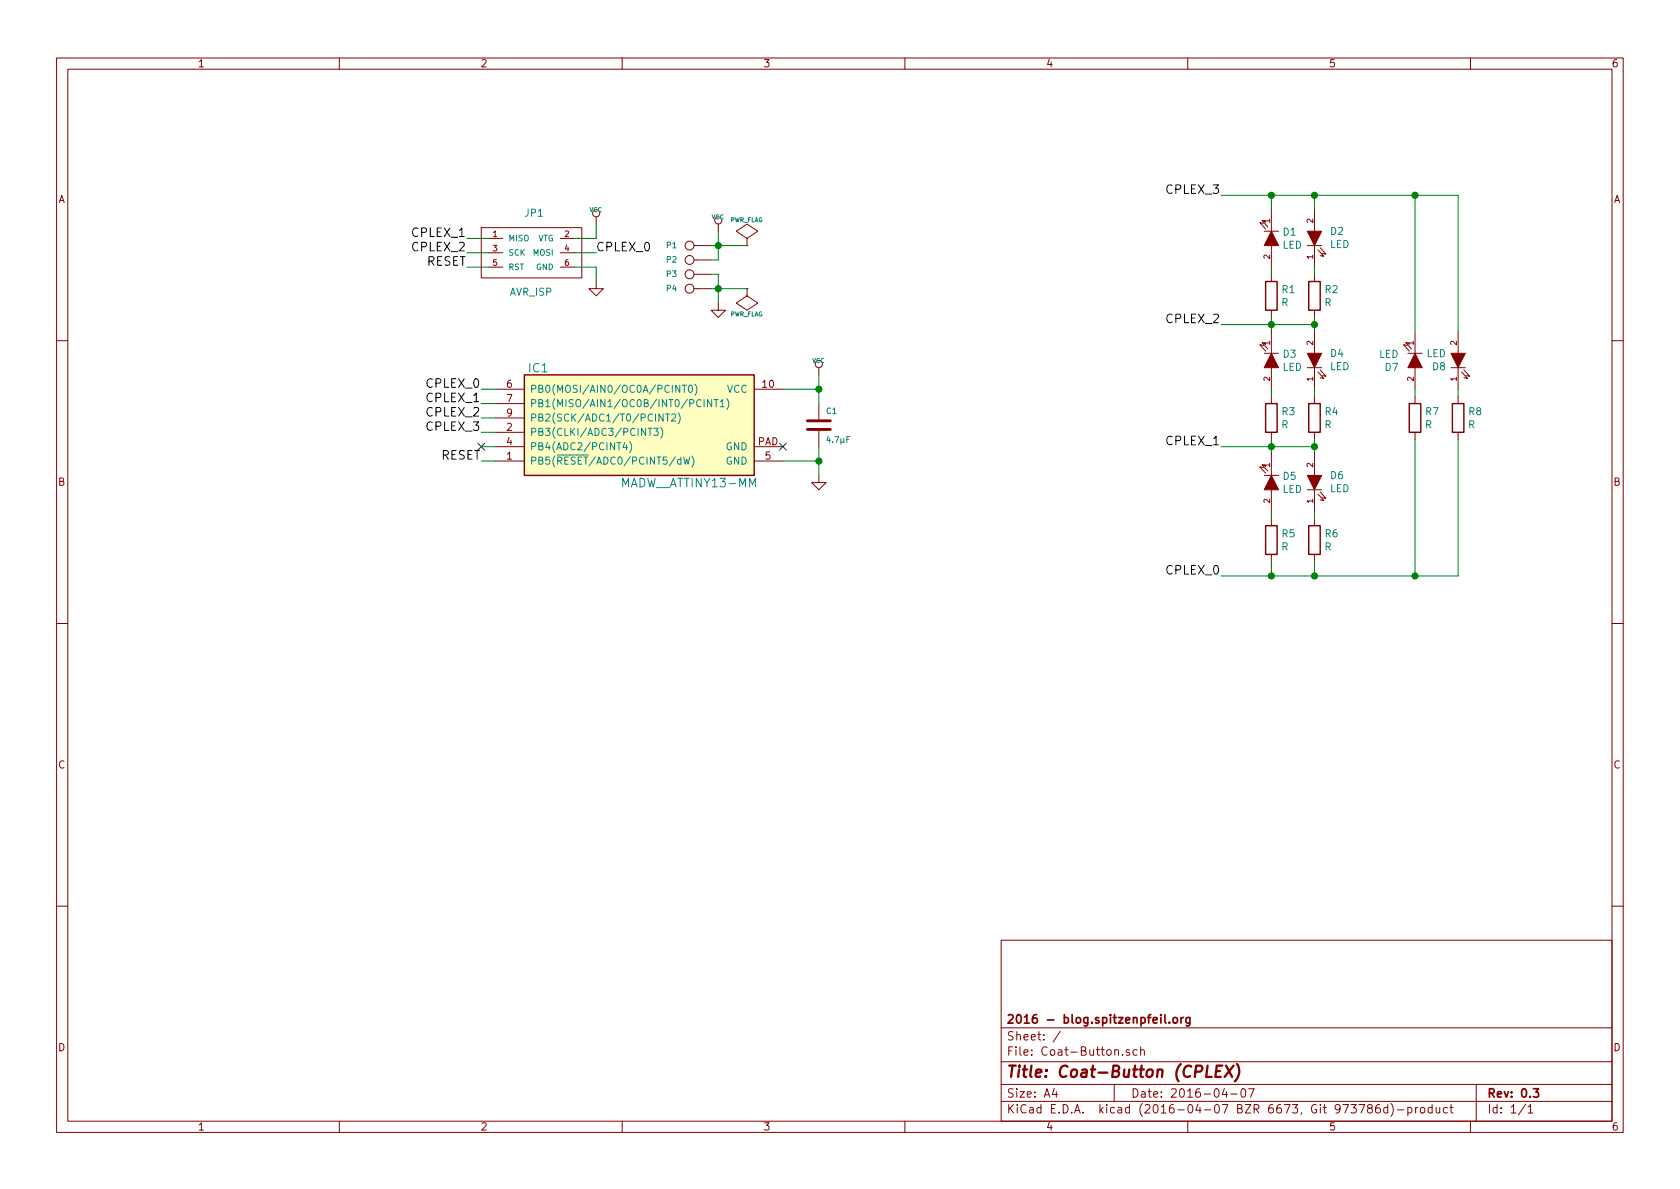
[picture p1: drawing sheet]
EESchema Schematic File Version 2
LIBS:my_parts
LIBS:atmel
LIBS:conn
LIBS:device
LIBS:power
LIBS:Coat-Button-cache
EELAYER 25 0
EELAYER END
$Descr A4 11693 8268
encoding utf-8
Sheet 1 1
Title "Coat-Button (CPLEX)"
Date "2016-04-07"
Rev "0.3"
Comp "2016 - blog.spitzenpfeil.org"
Comment1 ""
Comment2 ""
Comment3 ""
Comment4 ""
$EndDescr
$Comp
L GND #PWR01
U 1 1
P 5000 2100
F 0 "#PWR01" H 5000 2100 30  0001 C CNN
F 1 "GND" H 5000 2030 30  0001 C CNN
F 2 "" H 5000 2100 60  0000 C CNN
F 3 "" H 5000 2100 60  0000 C CNN
	1    5000 2100
	1    0    0    -1  
$EndComp
$Comp
L VCC #PWR02
U 1 1
P 5000 1600
F 0 "#PWR02" H 5000 1700 30  0001 C CNN
F 1 "VCC" H 5000 1700 30  0000 C CNN
F 2 "" H 5000 1600 60  0000 C CNN
F 3 "" H 5000 1600 60  0000 C CNN
	1    5000 1600
	1    0    0    -1  
$EndComp
$Comp
L PWR_FLAG #FLG03
U 1 1
P 5200 1700
F 0 "#FLG03" H 5200 1795 30  0001 C CNN
F 1 "PWR_FLAG" H 5200 1880 30  0000 C CNN
F 2 "" H 5200 1700 60  0000 C CNN
F 3 "" H 5200 1700 60  0000 C CNN
	1    5200 1700
	1    0    0    -1  
$EndComp
$Comp
L PWR_FLAG #FLG04
U 1 1
P 5200 2000
F 0 "#FLG04" H 5200 2095 30  0001 C CNN
F 1 "PWR_FLAG" H 5200 2180 30  0000 C CNN
F 2 "" H 5200 2000 60  0000 C CNN
F 3 "" H 5200 2000 60  0000 C CNN
	1    5200 2000
	-1   0    0    1   
$EndComp
$Comp
L C C1
U 1 1
P 5700 2950
F 0 "C1" H 5750 3050 40  0000 L CNN
F 1 "4.7µF" H 5750 2850 40  0000 L CNN
F 2 "my_parts:MADW__C0805" H 5738 2800 30  0001 C CNN
F 3 "" H 5700 2950 60  0000 C CNN
	1    5700 2950
	1    0    0    -1  
$EndComp
$Comp
L VCC #PWR05
U 1 1
P 5700 2600
F 0 "#PWR05" H 5700 2700 30  0001 C CNN
F 1 "VCC" H 5700 2700 30  0000 C CNN
F 2 "" H 5700 2600 60  0000 C CNN
F 3 "" H 5700 2600 60  0000 C CNN
	1    5700 2600
	1    0    0    -1  
$EndComp
$Comp
L GND #PWR06
U 1 1
P 5700 3300
F 0 "#PWR06" H 5700 3300 30  0001 C CNN
F 1 "GND" H 5700 3230 30  0001 C CNN
F 2 "" H 5700 3300 60  0000 C CNN
F 3 "" H 5700 3300 60  0000 C CNN
	1    5700 3300
	1    0    0    -1  
$EndComp
$Comp
L MADW__AVR_ISP JP1
U 1 1
P 3700 1750
F 0 "JP1" H 3650 2000 50  0000 L BNN
F 1 "AVR_ISP" H 3550 1450 50  0000 L BNN
F 2 "DIL-Headers:DIL-3_1.27mm" H 3700 1750 60  0001 C CNN
F 3 "" H 3700 1750 60  0000 C CNN
	1    3700 1750
	1    0    0    -1  
$EndComp
$Comp
L GND #PWR07
U 1 1
P 4150 1950
F 0 "#PWR07" H 4150 1950 30  0001 C CNN
F 1 "GND" H 4150 1880 30  0001 C CNN
F 2 "" H 4150 1950 60  0000 C CNN
F 3 "" H 4150 1950 60  0000 C CNN
	1    4150 1950
	1    0    0    -1  
$EndComp
$Comp
L VCC #PWR08
U 1 1
P 4150 1550
F 0 "#PWR08" H 4150 1650 30  0001 C CNN
F 1 "VCC" H 4150 1650 30  0000 C CNN
F 2 "" H 4150 1550 60  0000 C CNN
F 3 "" H 4150 1550 60  0000 C CNN
	1    4150 1550
	1    0    0    -1  
$EndComp
$Comp
L CONN_1 P1
U 1 1
P 4800 1700
F 0 "P1" H 4880 1700 40  0000 L CNN
F 1 "CONN_1" H 4800 1755 30  0001 C CNN
F 2 "SIL-Headers:SIL-1" H 4800 1700 60  0001 C CNN
F 3 "" H 4800 1700 60  0000 C CNN
	1    4800 1700
	-1   0    0    1   
$EndComp
$Comp
L CONN_1 P2
U 1 1
P 4800 1800
F 0 "P2" H 4880 1800 40  0000 L CNN
F 1 "CONN_1" H 4800 1855 30  0001 C CNN
F 2 "SIL-Headers:SIL-1" H 4800 1800 60  0001 C CNN
F 3 "" H 4800 1800 60  0000 C CNN
	1    4800 1800
	-1   0    0    1   
$EndComp
$Comp
L CONN_1 P3
U 1 1
P 4800 1900
F 0 "P3" H 4880 1900 40  0000 L CNN
F 1 "CONN_1" H 4800 1955 30  0001 C CNN
F 2 "SIL-Headers:SIL-1" H 4800 1900 60  0001 C CNN
F 3 "" H 4800 1900 60  0000 C CNN
	1    4800 1900
	-1   0    0    1   
$EndComp
$Comp
L CONN_1 P4
U 1 1
P 4800 2000
F 0 "P4" H 4880 2000 40  0000 L CNN
F 1 "CONN_1" H 4800 2055 30  0001 C CNN
F 2 "SIL-Headers:SIL-1" H 4800 2000 60  0001 C CNN
F 3 "" H 4800 2000 60  0000 C CNN
	1    4800 2000
	-1   0    0    1   
$EndComp
$Comp
L MADW__ATTINY13-MM IC1
U 1 1
P 4450 2950
F 0 "IC1" H 3750 3350 60  0000 C CNN
F 1 "MADW__ATTINY13-MM" H 4800 2550 60  0000 C CNN
F 2 "my_parts:MADW__MLF10" H 3950 2550 60  0001 C CNN
F 3 "" H 3650 3300 60  0000 C CNN
	1    4450 2950
	1    0    0    -1  
$EndComp
NoConn ~ 5450 3100
Wire Wire Line
	4950 1700 5200 1700
Wire Wire Line
	4950 2000 5200 2000
Connection ~ 5000 2000
Connection ~ 5000 1700
Wire Wire Line
	5450 2700 5700 2700
Wire Wire Line
	5450 3200 5700 3200
Wire Wire Line
	5700 3100 5700 3300
Connection ~ 5700 2700
Connection ~ 5700 3200
Wire Wire Line
	3400 1650 3250 1650
Wire Wire Line
	3250 1750 3400 1750
Wire Wire Line
	3250 1850 3400 1850
Wire Wire Line
	4000 1650 4150 1650
Wire Wire Line
	4000 1750 4150 1750
Wire Wire Line
	4000 1850 4150 1850
Wire Wire Line
	4150 1650 4150 1550
Wire Wire Line
	4150 1850 4150 1950
Wire Wire Line
	3450 2700 3350 2700
Wire Wire Line
	3350 2800 3450 2800
Wire Wire Line
	3350 2900 3450 2900
Wire Wire Line
	5000 1900 5000 2100
Wire Wire Line
	5000 1600 5000 1800
Wire Wire Line
	5000 1800 4950 1800
Wire Wire Line
	4950 1900 5000 1900
Wire Wire Line
	5700 2600 5700 2800
Wire Wire Line
	3450 3200 3350 3200
$Comp
L LED D2
U 1 1
P 9150 1650
F 0 "D2" V 9196 1542 50  0000 R CNN
F 1 "LED" V 9105 1542 50  0000 R CNN
F 2 "my_parts:MADW__CHIPLED-0805" H 9150 1650 50  0001 C CNN
F 3 "" H 9150 1650 50  0000 C CNN
	1    9150 1650
	0    -1   -1   0   
$EndComp
$Comp
L LED D1
U 1 1
P 8850 1650
F 0 "D1" V 8804 1728 50  0000 L CNN
F 1 "LED" V 8895 1728 50  0000 L CNN
F 2 "my_parts:MADW__CHIPLED-0805" H 8850 1650 50  0001 C CNN
F 3 "" H 8850 1650 50  0000 C CNN
	1    8850 1650
	0    1    1    0   
$EndComp
$Comp
L LED D7
U 1 1
P 9850 2500
F 0 "D7" V 9896 2392 50  0000 R CNN
F 1 "LED" V 9805 2392 50  0000 R CNN
F 2 "my_parts:MADW__CHIPLED-0805" H 9850 2500 50  0001 C CNN
F 3 "" H 9850 2500 50  0000 C CNN
	1    9850 2500
	0    1    1    0   
$EndComp
$Comp
L LED D8
U 1 1
P 10150 2500
F 0 "D8" V 10104 2578 50  0000 L CNN
F 1 "LED" V 10195 2578 50  0000 L CNN
F 2 "my_parts:MADW__CHIPLED-0805" H 10150 2500 50  0001 C CNN
F 3 "" H 10150 2500 50  0000 C CNN
	1    10150 2500
	0    -1   -1   0   
$EndComp
Wire Wire Line
	8850 1350 8850 1450
Wire Wire Line
	9150 1350 9150 1450
Wire Wire Line
	10150 3050 10150 4000
Wire Wire Line
	9850 3050 9850 4000
$Comp
L R R1
U 1 1
P 8850 2050
F 0 "R1" H 8920 2096 50  0000 L CNN
F 1 "R" H 8920 2005 50  0000 L CNN
F 2 "my_parts:MADW__R0603" V 8780 2050 50  0001 C CNN
F 3 "" H 8850 2050 50  0000 C CNN
	1    8850 2050
	1    0    0    -1  
$EndComp
$Comp
L R R2
U 1 1
P 9150 2050
F 0 "R2" H 9220 2096 50  0000 L CNN
F 1 "R" H 9220 2005 50  0000 L CNN
F 2 "my_parts:MADW__R0603" V 9080 2050 50  0001 C CNN
F 3 "" H 9150 2050 50  0000 C CNN
	1    9150 2050
	1    0    0    -1  
$EndComp
Wire Wire Line
	8850 1850 8850 1900
Wire Wire Line
	9150 1850 9150 1900
Wire Wire Line
	8850 2200 8850 2300
Wire Wire Line
	9150 2200 9150 2300
$Comp
L R R3
U 1 1
P 8850 2900
F 0 "R3" H 8920 2946 50  0000 L CNN
F 1 "R" H 8920 2855 50  0000 L CNN
F 2 "my_parts:MADW__R0603" V 8780 2900 50  0001 C CNN
F 3 "" H 8850 2900 50  0000 C CNN
	1    8850 2900
	1    0    0    -1  
$EndComp
$Comp
L R R4
U 1 1
P 9150 2900
F 0 "R4" H 9220 2946 50  0000 L CNN
F 1 "R" H 9220 2855 50  0000 L CNN
F 2 "my_parts:MADW__R0603" V 9080 2900 50  0001 C CNN
F 3 "" H 9150 2900 50  0000 C CNN
	1    9150 2900
	1    0    0    -1  
$EndComp
Wire Wire Line
	8850 3050 8850 3150
Wire Wire Line
	9150 3050 9150 3150
$Comp
L LED D6
U 1 1
P 9150 3350
F 0 "D6" V 9196 3242 50  0000 R CNN
F 1 "LED" V 9105 3242 50  0000 R CNN
F 2 "my_parts:MADW__CHIPLED-0805" H 9150 3350 50  0001 C CNN
F 3 "" H 9150 3350 50  0000 C CNN
	1    9150 3350
	0    -1   -1   0   
$EndComp
$Comp
L LED D5
U 1 1
P 8850 3350
F 0 "D5" V 8804 3428 50  0000 L CNN
F 1 "LED" V 8895 3428 50  0000 L CNN
F 2 "my_parts:MADW__CHIPLED-0805" H 8850 3350 50  0001 C CNN
F 3 "" H 8850 3350 50  0000 C CNN
	1    8850 3350
	0    1    1    0   
$EndComp
$Comp
L R R5
U 1 1
P 8850 3750
F 0 "R5" H 8920 3796 50  0000 L CNN
F 1 "R" H 8920 3705 50  0000 L CNN
F 2 "my_parts:MADW__R0603" V 8780 3750 50  0001 C CNN
F 3 "" H 8850 3750 50  0000 C CNN
	1    8850 3750
	1    0    0    -1  
$EndComp
$Comp
L R R6
U 1 1
P 9150 3750
F 0 "R6" H 9220 3796 50  0000 L CNN
F 1 "R" H 9220 3705 50  0000 L CNN
F 2 "my_parts:MADW__R0603" V 9080 3750 50  0001 C CNN
F 3 "" H 9150 3750 50  0000 C CNN
	1    9150 3750
	1    0    0    -1  
$EndComp
Wire Wire Line
	8850 3550 8850 3600
Wire Wire Line
	9150 3550 9150 3600
Wire Wire Line
	8850 3900 8850 4000
Wire Wire Line
	9150 3900 9150 4000
Wire Wire Line
	9850 1350 9850 2300
Wire Wire Line
	10150 1350 10150 2300
Wire Wire Line
	8500 1350 10150 1350
Connection ~ 9150 1350
Connection ~ 9850 1350
Wire Wire Line
	10150 4000 8500 4000
Connection ~ 9150 4000
Connection ~ 9850 4000
Wire Wire Line
	8500 2250 9150 2250
Connection ~ 9150 2250
Connection ~ 8850 2250
Wire Wire Line
	8500 3100 9150 3100
Connection ~ 9150 3100
Connection ~ 8850 3100
Connection ~ 8850 1350
Connection ~ 8850 4000
$Comp
L LED D4
U 1 1
P 9150 2500
F 0 "D4" V 9196 2392 50  0000 R CNN
F 1 "LED" V 9105 2392 50  0000 R CNN
F 2 "my_parts:MADW__CHIPLED-0805" H 9150 2500 50  0001 C CNN
F 3 "" H 9150 2500 50  0000 C CNN
	1    9150 2500
	0    -1   -1   0   
$EndComp
$Comp
L LED D3
U 1 1
P 8850 2500
F 0 "D3" V 8804 2578 50  0000 L CNN
F 1 "LED" V 8895 2578 50  0000 L CNN
F 2 "my_parts:MADW__CHIPLED-0805" H 8850 2500 50  0001 C CNN
F 3 "" H 8850 2500 50  0000 C CNN
	1    8850 2500
	0    1    1    0   
$EndComp
Wire Wire Line
	9150 2750 9150 2700
Wire Wire Line
	8850 2750 8850 2700
Wire Wire Line
	10150 2700 10150 2750
Wire Wire Line
	9850 2700 9850 2750
Text Label 8500 4000 2    60   ~ 0
CPLEX_0
Text Label 8500 1350 2    60   ~ 0
CPLEX_3
Text Label 8500 3100 2    60   ~ 0
CPLEX_1
Text Label 8500 2250 2    60   ~ 0
CPLEX_2
$Comp
L R R7
U 1 1
P 9850 2900
F 0 "R7" H 9920 2946 50  0000 L CNN
F 1 "R" H 9920 2855 50  0000 L CNN
F 2 "my_parts:MADW__R0603" V 9780 2900 50  0001 C CNN
F 3 "" H 9850 2900 50  0000 C CNN
	1    9850 2900
	1    0    0    -1  
$EndComp
$Comp
L R R8
U 1 1
P 10150 2900
F 0 "R8" H 10220 2946 50  0000 L CNN
F 1 "R" H 10220 2855 50  0000 L CNN
F 2 "my_parts:MADW__R0603" V 10080 2900 50  0001 C CNN
F 3 "" H 10150 2900 50  0000 C CNN
	1    10150 2900
	1    0    0    -1  
$EndComp
Text Label 3350 2700 2    60   ~ 0
CPLEX_0
Text Label 3350 2800 2    60   ~ 0
CPLEX_1
Text Label 3350 2900 2    60   ~ 0
CPLEX_2
Text Label 3350 3000 2    60   ~ 0
CPLEX_3
Wire Wire Line
	3450 3000 3350 3000
NoConn ~ 3350 3100
Wire Wire Line
	3450 3100 3350 3100
Text Label 3350 3200 2    60   ~ 0
RESET
Text Label 3250 1850 2    60   ~ 0
RESET
Text Label 3250 1750 2    60   ~ 0
CPLEX_2
Text Label 3250 1650 2    60   ~ 0
CPLEX_1
Text Label 4150 1750 0    60   ~ 0
CPLEX_0
$EndSCHEMATC
